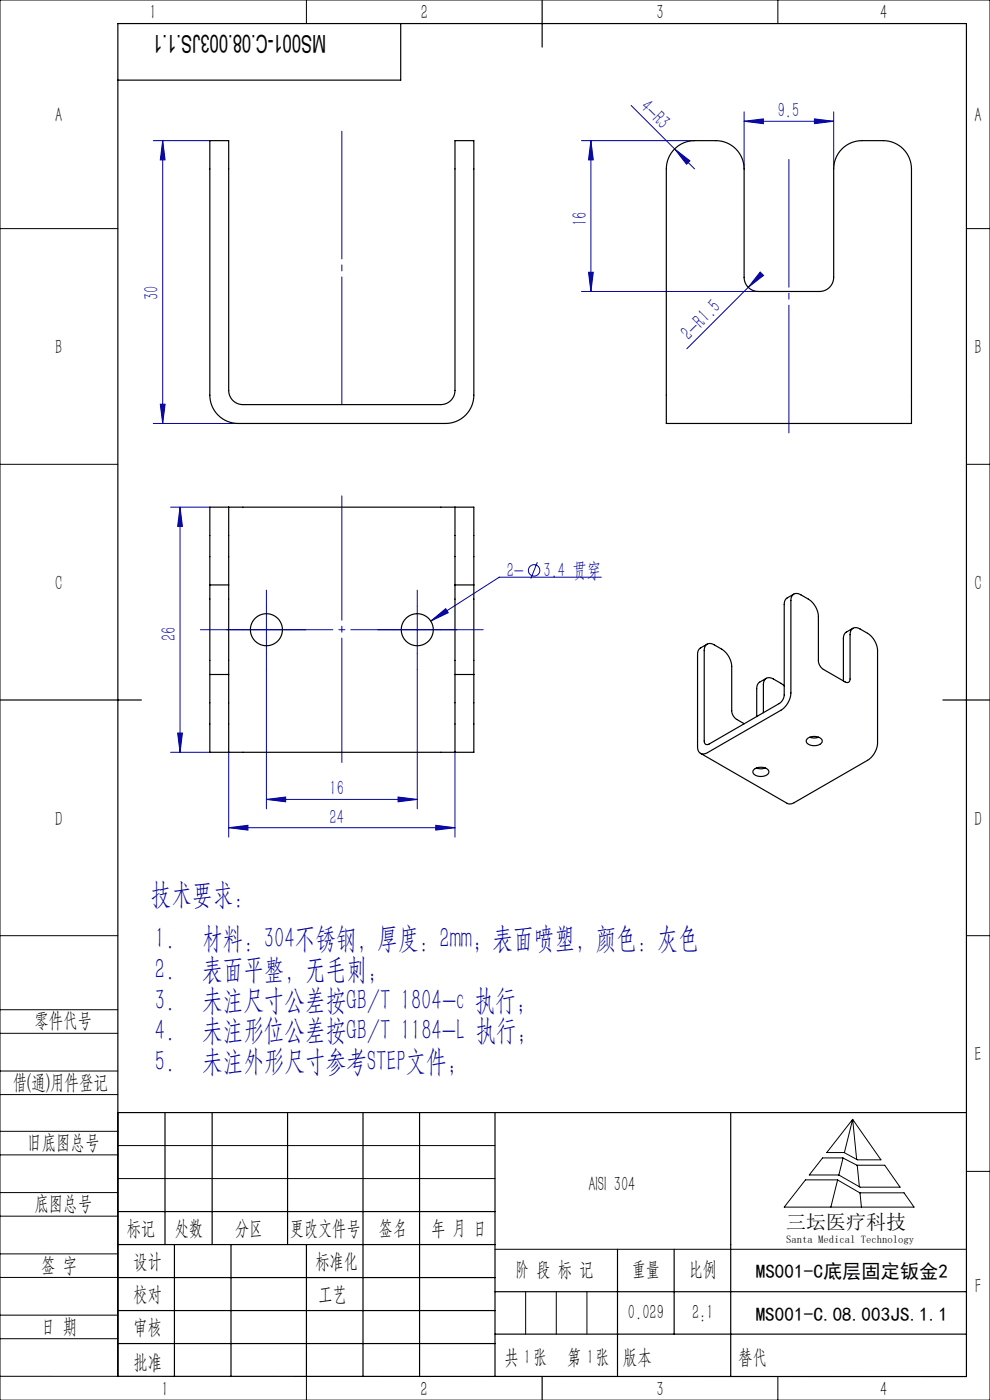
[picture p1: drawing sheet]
<svg xmlns="http://www.w3.org/2000/svg" width="210mm" height="297mm" viewBox="0 0 210 297" stroke-linecap="round" stroke-linejoin="round" font-family="sans-serif">
<g fill="none" stroke="#0000a0" stroke-width=".21">
<path d="M32.5 29.8h12M34.5 29.8l.5 4.1h-1zM34.5 29.8v60M123.3 29.8h24M125.3 29.8v32M125.3 29.8l.5 4.1h-1zM133.9 22.4l9.2 9.2M143.1 31.6l3.2 2.5-.7 .7zM143.1 31.6l4.2 4.2M157.8 25.7l4.1-.5v1zM157.8 23.7v12.1M157.8 25.7h19"/>
<path d="M172.8 25.2l4 .5-4 .5zM176.8 23.7v12.1M124.8 57.8h1l-.5 4zM160.8 58.8l-15.1 15.2M161.2 57.7l.8 .7-3.3 2.6zM123.3 61.8h37.5M32.5 89.8h18M34 85.8h1l-.5 4zM36.2 107.6h8.3M38.2 107.6v52M38.2 107.6l.5 4.1h-1zM114 119.3l-1.4 3.4"/>
<path d="M51.5 133.6h10M56.5 128.6v10M83.5 133.6h10M88.5 128.6v10M91.4 131.8l3.1-2.7 .6 .9zM127.5 122.5h-21.6l-14.5 9.3M36.2 159.6h8.3M37.7 155.5h1l-.5 4.1zM48.5 159.6v18M56.5 142v29.6M88.5 142v29.6M96.5 159.6v18"/>
<path d="M48.5 175.6l4.1-.5v1zM48.5 175.6h48M56.5 169.6l4.1-.5v1zM56.5 169.6h32M84.4 169.1l4.1 .5-4.1 .5zM92.4 175.1l4.1 .5-4.1 .5z"/>
<circle cx="113.3" cy="121" r="1.21"/>
</g>
<path d="M51.5 133.6h-3.4M56.5 128.6v-3.4M56.5 138.6v3.4M61.5 133.6h3.4M83.5 133.6h-3.4M88.5 128.6v-3.4M88.5 138.6v3.4M93.5 133.6h3.4" fill="none" stroke="#0000a0" stroke-width=".21" stroke-dasharray="30.5 1.3 1.3 1.3"/>
<path d="M72.5 105.2v56.6" fill="none" stroke="#0000a0" stroke-width=".21" stroke-dasharray="30.5 1.3 1.3 1.3" stroke-dashoffset="4.1"/>
<path d="M42.5 133.6h60" fill="none" stroke="#0000a0" stroke-width=".21" stroke-dasharray="30.5 1.3 1.3 1.3" stroke-dashoffset="2.4"/>
<path d="M72.5 27.8v58M167.3 91.8v-58" fill="none" stroke="#0000a0" stroke-width=".21" stroke-dasharray="30.5 1.3 1.3 1.3" stroke-dashoffset="3.4"/>
<g fill="none" stroke="#000" stroke-width=".21">
<path d="M0 0h210v297h-210zM65 0v5M165 0v5M0 48.5h25M205 48.5h5M0 98.5h25M205 98.5h5M0 198.5h25M205 198.5h5M0 214.2h25M0 219.2h25M0 232.2h25"/>
<path d="M0 227.2h25M0 240h25M25 236v56h-25M180.9 237.5l6 8.6h-5l-2.9-1.6h-3.6zM180.9 237.5l-1.8 7M180.9 237.5l.8 8.5M0 245h25M0 258h25M0 253h25M25 243h80M25 250h80M170.9 250.3h6.7l4.8 2.8h9.4l2.1 3h-27.5z"/>
<path d="M174.5 245.6h4.3l3 1.6h5.9l3.2 4.7h-8.5l-4.5-2.6h-6.2zM177.7 250.3l-1.5 5.8M178.8 245.7l-.9 3.6M181.8 247.2l.5 4.6M182.4 253.1l.3 3M205 248.5h5M0 271h25M0 266h25M0 279h25M105 265h100M111.5 274v9M118 274v9"/>
<path d="M124.5 274v9M0 284h25M65 292v5M153.7 292h.1M165 292v5"/>
</g>
<g fill="none" stroke="#000" stroke-width=".25">
<path d="M85 5v12h-60M115 0v10M0 148.5h30M200 148.5h10M25 236h180M35 236v28M45 236v28M61 236v28M77 236v56M89 236v56M105 236v56M155 236v56"/>
<path d="M25 257h80M25 264h80M25 271h80M25 278h80M37 264v28M49 264v28M65 264v28M105 274h100M131 265v27M143 265v18M25 292h180v-287h-180v287M25 285h80"/>
<path d="M105 283h100M115 292v5"/>
</g>
<g fill="#0000a0">
<path d="M143.1 31.6l3.2 2.5-.7 .7z"/>
<path d="M161.2 57.7l.8 .7-3.3 2.6z"/>
<path d="M48.5 175.6l4.1-.5v1zM92.4 175.1l4.1 .5-4.1 .5zM91.4 131.8l3.7-1.8-.6-.9zM56.5 169.6l4.1-.5v1zM84.4 169.1l4.1 .5-4.1 .5z"/>
<path d="M34.5 29.8l.5 4.1h-1zM34 85.8h1l-.5 4zM125.3 29.8l.5 4.1h-1zM124.8 57.8h1l-.5 4zM38.2 107.6l.5 4.1h-1zM37.7 155.5h1l-.5 4.1z"/>
<path d="M157.8 25.7l4.1-.5v1zM172.8 25.2l4 .5-4 .5z"/>
</g>
<g fill="none" stroke="#000" stroke-width=".25">
<path d="M44.5 29.8h4v53a3 3 0 0 0 3 3h42a3 3 0 0 0 3-3v-53h4v54a6 6 0 0 1-6 6h-44a6 6 0 0 1-6-6zM143.1 31.6a6 6 0 0 1 4.2-1.8h4.5a6 6 0 0 1 6 6v23a3 3 0 0 0 3 3h13a3 3 0 0 0 3-3v-23a6 6 0 0 1 6-6h4.5a6 6 0 0 1 6 6v54h-52v-54a6 6 0 0 1 1.8-4.2zM48.5 107.6v16.5M48.5 107.6h-4v16.5M48.5 107.6h48M96.5 107.6h4v16.5M96.5 107.6v16.5M44.5 124.1v19M44.5 124.1h4M48.5 124.1v19M96.5 124.1v19M96.5 124.1h4"/>
<path d="M100.5 124.1v19M150 136.7l-1.4 .8a1.5 1.5 0 0 0-.6 1.3v19.6a1.29 1.29 0 0 0 .6 1.4 1.29 1.29 0 0 0 1.5-.1l15.5-9a4.7 4.7 0 0 0 2.2-3.7v-19.6a1.29 1.29 0 0 1 .6-1.4 1.29 1.29 0 0 1 1.5 .2l1.6 .9a4.7 4.7 0 0 1 2.1 3.7v9.4l.2 .7 .7 1 4.8 2.8a.65 .65 0 0 0 .7 0 .65 .65 0 0 0 .3-.7v-9.3a1.29 1.29 0 0 1 .6-1.4 1.29 1.29 0 0 1 1.5 .1l1.6 1a4.7 4.7 0 0 1 2.1 3.6v19.6a4.7 4.7 0 0 1-2.1 3.7l-15.5 9a1.5 1.5 0 0 1-1.5 .1l-18.4-10.6M168.4 126l-1.4 .9a1.5 1.5 0 0 0-.7 1.3v19.2l-.2 1-.8 .9-14.9 8.5a.65 .65 0 0 1-.7 .1 .65 .65 0 0 1-.3-.7v-19.2a1.29 1.29 0 0 1 .6-1.3 1.29 1.29 0 0 1 1.5 .1l1.6 .9a4.7 4.7 0 0 1 2.1 3.7l.1 9.8 .7 1.2 1.9 1.1M180.9 133.3l-1.4 .8a1.44 1.44 0 0 0-.6 1.4v9M44.5 143.1v16.5h4M44.5 143.1h4M48.5 143.1v16.5M48.5 159.6h48M96.5 143.1v16.5M96.5 143.1h4M100.5 143.1v16.5h-4M162.6 143.9l-1.5 .8a1.44 1.44 0 0 0-.6 1.4v5.9"/>
<path d="M166.3 145.5l-2.2-1.5a1.29 1.29 0 0 0-1.5-.1 1.29 1.29 0 0 0-.7 1.4v5.9M171.2 156.7a2.21 2.21 0 0 1 3.2 .4 1.47 1.47 0 0 1-1.9 1.1h-.2a1.01 1.01 0 0 1-1.2-1.4zM171.8 156.4l.9 .2 1-.2M159.9 163.3a2.21 2.21 0 0 1 3.2 .3 1.47 1.47 0 0 1-1.9 1.1h-.2a1.01 1.01 0 0 1-1.2-1.3zM160.5 162.9l.9 .2 .9-.2"/>
<circle cx="56.5" cy="133.6" r="3.4"/>
<circle cx="88.5" cy="133.6" r="3.4"/>
</g>
<g font-size="6.3" fill="#0000a0">
<text x="32" y="191.7">技术要求：</text>
<text x="32.9" y="201.2">1.</text>
<text x="42.9" y="201.2">材料：304不锈钢，厚度：2mm；表面喷塑，颜色：灰色</text>
<text x="32.9" y="207.7">2.</text>
<text x="42.9" y="207.7">表面平整，无毛刺；</text>
<text x="32.9" y="214.2">3.</text>
<text x="42.9" y="214.2">未注尺寸公差按GB/T 1804-c 执行；</text>
<text x="32.9" y="220.7">4.</text>
<text x="42.9" y="220.7">未注形位公差按GB/T 1184-L 执行；</text>
<text x="32.9" y="227.2">5.</text>
<text x="42.9" y="227.2">未注外形尺寸参考STEP文件；</text>
</g>
<text font-size="5.2" x="69.2" y="7.3" transform="rotate(-180 69.2 7.3)">MS001-C.08.003JS.1.1</text>
<g font-size="4.4" fill="#010000">
<text x="31.7" y="4.1">1</text>
<text x="89.2" y="4.1">2</text>
<text x="139.2" y="4.1">3</text>
<text x="186.7" y="4.1">4</text>
<text x="156.6" y="289.5">替代</text>
</g>
<g font-size="4.4" fill="#0000a0">
<text x="135.6" y="22.9" transform="rotate(45 135.6 22.9)">4-R3</text>
<text x="165" y="24.9">9.5</text>
<text x="124.5" y="47.9" transform="rotate(-90 124.5 47.9)">16</text>
<text x="33.6" y="63.7" transform="rotate(-90 33.6 63.7)">30</text>
<text x="146.2" y="72.3" transform="rotate(-45 146.2 72.3)">2-R1.5</text>
<text x="107.5" y="122.3">2-</text>
<text x="115.3" y="122.3">3.4 贯穿</text>
<text x="37.3" y="136" transform="rotate(-90 37.3 136)">26</text>
<text x="69.9" y="168.7">16</text>
<text x="69.9" y="174.7">24</text>
</g>
<g font-size="4.4">
<text x="11.7" y="25.9">A</text>
<text x="206.7" y="25.9">A</text>
<text x="11.7" y="75.1">B</text>
<text x="206.7" y="75.1">B</text>
<text x="11.7" y="125.1">C</text>
<text x="206.7" y="125.1">C</text>
<text x="11.7" y="175.1">D</text>
<text x="206.7" y="175.1">D</text>
<text x="7.3" y="217.9">零件代号</text>
<text x="206.7" y="225.1">E</text>
<text x="2.7" y="231">借(通)用件登记</text>
<text x="5.8" y="243.7">旧底图总号</text>
<text x="7.3" y="256.8">底图总号</text>
<text x="124.8" y="252.6">AISI 304</text>
<text x="26.9" y="261.9">标记</text>
<text x="37.1" y="261.9">处数</text>
<text x="49.9" y="261.9">分区</text>
<text x="61.5" y="261.9">更改文件号</text>
<text x="80.4" y="261.9">签名</text>
<text x="91.5" y="261.9">年 月 日</text>
<text x="8.7" y="269.8">签 字</text>
<text x="28.3" y="268.9">设计</text>
<text x="66.9" y="268.9">标准化</text>
<text x="109.3" y="270.8">阶 段 标 记</text>
<text x="134" y="270.8">重量</text>
<text x="146.1" y="270.8">比例</text>
<text x="206.8" y="274.4">F</text>
<text x="28.3" y="276">校对</text>
<text x="67.6" y="276">工艺</text>
<text x="133.2" y="279.8">0.029</text>
<text x="146.8" y="279.8">2:1</text>
<text x="8.7" y="282.9">日 期</text>
<text x="28.4" y="283">审核</text>
<text x="28.3" y="290.4">批准</text>
<text x="107" y="289.5">共 张</text>
<text x="111.1" y="289.5">1</text>
<text x="120.3" y="289.5">第 张</text>
<text x="124.5" y="289.5">1</text>
<text x="132.1" y="289.5">版本</text>
<text x="34.2" y="296.2">1</text>
<text x="89.2" y="296.1">2</text>
<text x="139.2" y="296.1">3</text>
<text x="186.7" y="296.1">4</text>
</g>
<text font-size="4.2" x="166.8" y="260.7">三坛医疗科技</text>
<g font-size="4.1">
<text x="160.3" y="271.1">MS001-C底层固定钣金2</text>
<text x="160.3" y="280.2">MS001-C.08.003JS.1.1</text>
</g>
<text font-size="2.3" x="166.8" y="263.6">Santa Medical Technology</text>
</svg>
